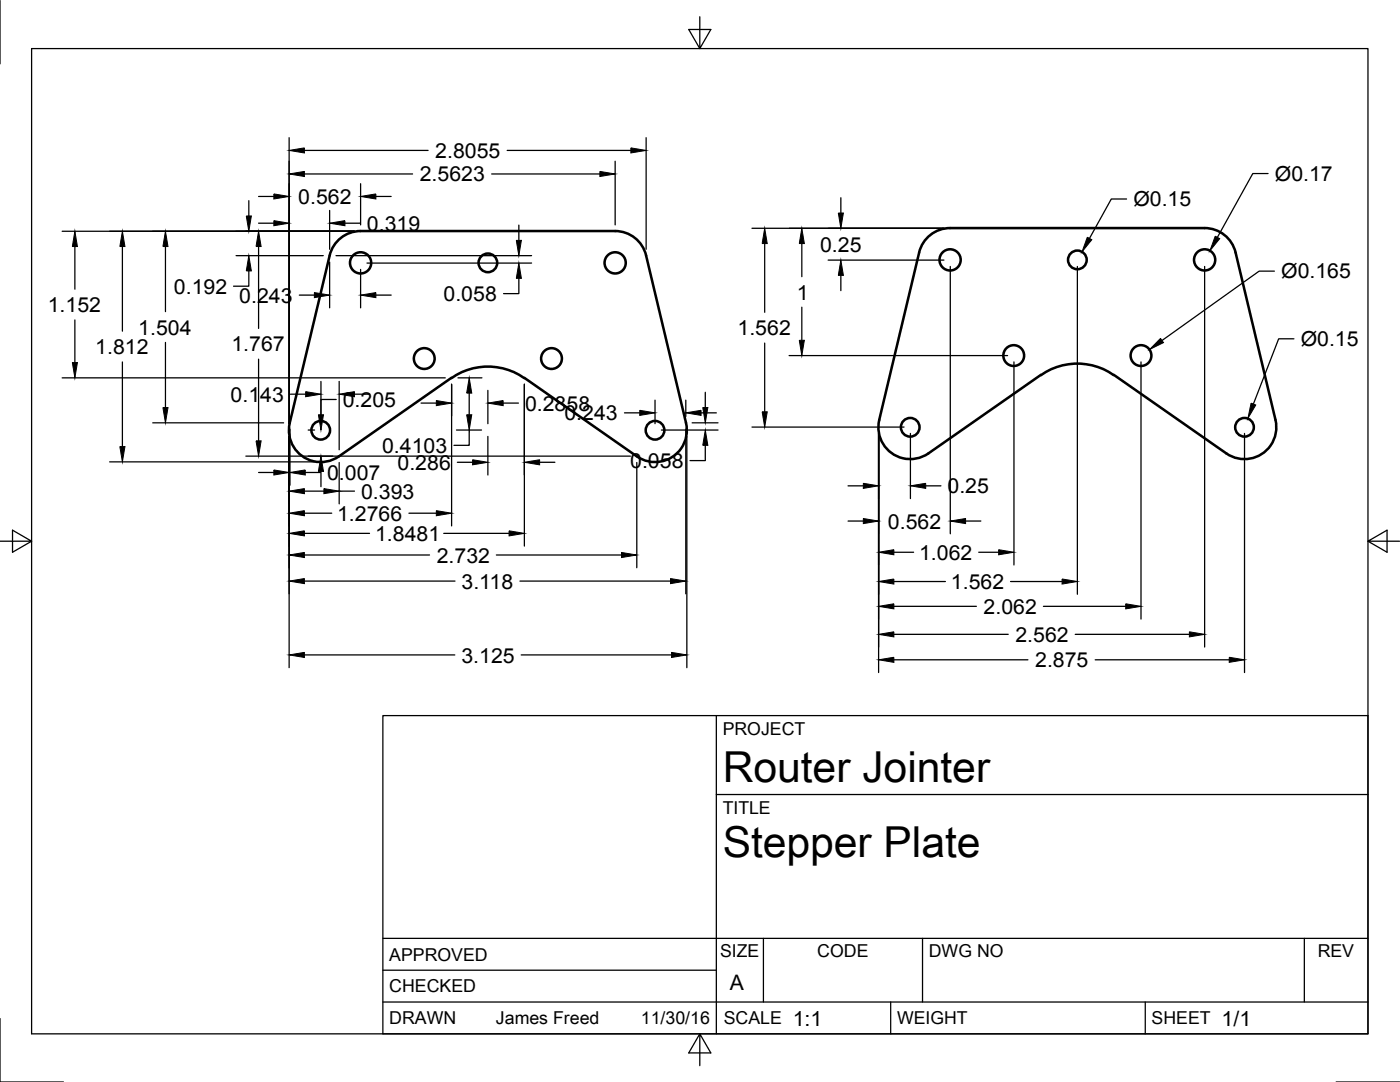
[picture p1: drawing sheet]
<svg xmlns="http://www.w3.org/2000/svg" width="279mm" height="216mm" viewBox="0 0 279 216" stroke-linecap="round" stroke-linejoin="round" font-family="sans-serif">
<g fill="none" stroke="#000" stroke-width=".51">
<path d="M183.4 50.4l-7.9 33.4a6.3 6.3 0 0 0 2.6 6.7 6.3 6.3 0 0 0 7.2 0l22.4-15.7M183.4 50.4a6.3 6.3 0 0 1 6.2-4.9h50.8a6.3 6.3 0 0 1 6.2 4.9M246.6 50.4l7.9 33.4a6.3 6.3 0 0 1-2.6 6.7 6.3 6.3 0 0 1-7.2 0l-22.4-15.7M90.1 75.4l-22.5 15.7a6.4 6.4 0 0 1-7.2 0 6.4 6.4 0 0 1-2.6-6.7l8-33.4a6.3 6.3 0 0 1 6.2-4.9h50.8a6.3 6.3 0 0 1 6.1 4.9l8 33.4a6.3 6.3 0 0 1-2.6 6.7 6.3 6.3 0 0 1-7.2 0l-22.5-15.7M90.1 75.4a12.5 12.5 0 0 1 14.5 0M207.8 74.8a12.5 12.5 0 0 1 14.4 0"/>
<circle cx="72" cy="52.5" r="2.12"/>
<circle cx="97.4" cy="52.5" r="1.86"/>
<circle cx="122.8" cy="52.5" r="2.12"/>
<circle cx="189.6" cy="51.9" r="2.12"/>
<circle cx="215" cy="51.9" r="1.86"/>
<circle cx="240.4" cy="51.9" r="2.12"/>
<circle cx="84.7" cy="71.5" r="2.07"/>
<circle cx="110.1" cy="71.5" r="2.07"/>
<circle cx="202.3" cy="71" r="2.07"/>
<circle cx="227.7" cy="71" r="2.07"/>
<circle cx="64" cy="85.9" r="1.86"/>
<circle cx="130.7" cy="85.9" r="1.86"/>
<circle cx="181.7" cy="85.3" r="1.86"/>
<circle cx="248.4" cy="85.3" r="1.86"/>
</g>
<g fill="none" stroke="#000" stroke-width=".25">
<path d="M0 .1v12.6M6.3 9.7h266.7v196.6h-266.7zM139.7 3.3v6.4l2.2-3.8h-4.4l2.2 3.8M51.6 39.2h3.1M57.7 27.5v57M60.7 34.7h21.6M60.7 30h24.7M72 36.7v8.2M75 39.2h3.1M98.1 34.7h21.6M101.2 30h24.7M122.8 32.2v12.7"/>
<path d="M128.9 27.5v22.2M167.8 39.5v3M224.8 39.7h-3l-4.4 7.9M253.1 34.6h-3.1l-7 12.8M12.4 46.1h58.3M14.9 49.2v8.5M24.4 49.2v16.9M33 49.2v13M47.1 51h17.4M49.7 54.1v3h-3.1M49.7 40v3.1M51.6 44.5h3.1"/>
<path d="M51.6 49.2v16.3M59.7 58.9h3M65.8 42v7.7M65.8 52.3v9.1M67.1 51h39M68.8 44.5h3.1M72 53.8v7.6M73.2 52.5h32.9M75 58.9h3.1M103.5 55.5v3.1h-3M103.5 44.9v3.1M150.1 45.6h38.3"/>
<path d="M152.6 48.6v13.7M160 48.6v6.6M165.3 51.9h23.1M167.8 54.9v3.1M189.7 53.2v53.3M215 53.2v65.4M240.4 53.2v75.9M254.3 54.1h-3l-19.4 13.8M12.4 75.4h76.5M14.9 63.8v8.5M24.4 72.2v16.9M33 68.3v13"/>
<path d="M51.6 71.7v16.3M58 78.7h3M64.1 76.1v8.4M67.1 79.7h-3v3.1M67.7 76.1v13.6M70.7 78.7h3.1M90.1 76.7v28.2M91.4 75.4h4.8M93.6 78.4v4.4M97.4 77.9v6.6M104.6 76.7v32.3M130.7 79.8v4.7"/>
<path d="M136.9 79.8v3.3M140.8 78.3v3M152.6 68.5v13.7M157.5 71h43.6M160 61.3v6.6M202.4 72.2v40.5M227.7 72.2v51.3M258.2 67.6h-3l-5.1 13M21.9 92.2h40.9M30.5 84.4h26.1M49.1 91h76.7M51.6 94.3h3.1"/>
<path d="M57.7 87.1v46.1M57.9 85.6v11.2M60.7 98h3.9M60.9 94.3h3.1M61.5 85.8h1.3M64.1 94.1v3M67.7 92.3v8.2M67.7 98h3M84 80.4h3.1M91.1 85.8h5M91.3 92.2h3M93.6 85.8v3.1h-3"/>
<path d="M97.4 87.1v7.7M100.4 80.4h3.1M107.7 92.2h3M124.6 82.4h3.1M127.1 92.3v21M132 85.8h11.3M136.9 85.6v32.9M137.1 87.1v46.1M138.1 84.4h5.2M139.9 82.4h3.1M140.8 88.9v3h-3.1M150.1 85.2h30.3"/>
<path d="M169.2 96.9h3.1M175.3 86.5v47.7M181.7 86.5v13M184.7 96.9h3.1M248.4 86.5v47.7M0 108h6.3l-3.8-2.2v4.4l3.8-2.2M60.7 102.4h5.5M60.7 106.4h13M60.7 110.7h25M60.7 116h30.1M81.6 102.4h5.5M88.6 106.4h13"/>
<path d="M99.1 110.7h24.9M103.8 116h30M169.2 104h3.1M178.4 110.2h3.9M178.4 116h10.3M192.7 104h3M195.3 110.2h4M201.7 116h10.3M273 108l3.8 2.2v-4.4l-3.8 2.2h6.3M60.7 130.7h30.1M104 130.7h30M178.4 121h16.5"/>
<path d="M178.4 126.6h22.8M178.4 131.7h26.7M208.2 121h16.5M214.6 126.6h22.8M218.6 131.7h26.7M76.4 142.8h196.6v63.5h-196.6zM143 158.5h130M143 142.8v63.5M76.4 199.9h196.6M76.4 193.6h66.6M76.4 187.2h196.6M152.4 187.2v12.7"/>
<path d="M177.8 199.9v6.4M184.1 187.2v12.7M228.6 199.9v6.4M260.3 187.2v12.7M0 203.2v12.7h12.7M139.7 206.3l-2.2 3.8h4.4l-2.2-3.8v6.3M266.7 215.9h12.6"/>
</g>
<g fill="#000" stroke="#000" stroke-width=".2">
<path d="M54.7 38.7l3 .5-3 .5zM57.7 34.7l3-.5v1zM57.7 30l3-.5v1zM72 39.2l3-.5v1zM119.7 34.2l3.1 .5-3.1 .5zM125.9 29.5l3 .5-3 .5zM14.9 46.1l.6 3.1h-1.1zM24.4 46.1l.5 3.1h-1zM33 46.1l.5 3.1h-1zM49.1 43.1h1.1l-.5 3zM49.7 51l.5 3.1h-1.1zM51.6 46.1l.5 3.1h-1z"/>
<path d="M54.7 44l3 .5-3 .5zM62.7 58.4l3.1 .5-3.1 .5zM65.8 44.5l3-.5v1zM72 58.9l3-.5v1zM103 48h1.1l-.6 3zM103.5 52.5l.6 3h-1.1zM152.6 45.6l.5 3h-1zM160 45.6l.5 3h-1zM167.3 42.5h1l-.5 3.1zM167.8 51.9l.5 3h-1zM217 47.3l.9 .5-2 2.4zM242.5 47.1l.9 .5-1.9 2.4z"/>
<path d="M14.4 72.3h1.1l-.6 3.1zM61 78.1l3.1 .6-3.1 .5zM67.7 78.7l3-.6v1.1zM87.1 79.9l3 .5-3 .5zM93.6 75.4l.5 3h-1zM97.4 80.4l3-.5v1zM159.5 67.9h1l-.5 3.1zM231.6 67.5l.6 .9-2.8 1.3zM23.9 89.1h1l-.5 3.1zM32.5 81.3h1l-.5 3.1zM51.1 88h1l-.5 3zM54.7 93.8l3 .5-3 .5z"/>
<path d="M57.7 98l3-.5v1zM57.9 94.3l3-.5v1zM64.1 91l.5 3.1h-1.1zM63.5 82.8h1.1l-.5 3zM64.6 97.5l3.1 .5-3.1 .5zM93.1 82.8h1l-.5 3zM94.3 91.7l3.1 .5-3.1 .6zM104.6 92.2l3.1-.5v1.1zM127.7 81.9l3 .5-3 .5zM136.9 82.4l3-.5v1zM140.3 81.3h1l-.5 3.1zM140.8 85.8l.5 3.1h-1z"/>
<path d="M152.1 82.2h1l-.5 3zM172.3 96.4l3 .5-3 .6zM181.7 96.9l3-.5v1.1zM249.7 80.4l.9 .4-1.6 2.7zM57.7 102.4l3-.5v1zM57.7 106.4l3-.5v1zM57.7 110.7l3-.5v1.1zM57.7 116l3-.6v1.1zM87.1 101.9l3 .5-3 .5zM101.6 105.9l3 .5-3 .5zM124 110.2l3.1 .5-3.1 .6zM133.8 115.4l3.1 .6-3.1 .5z"/>
<path d="M172.3 103.5l3 .5-3 .5zM175.3 110.2l3.1-.5v1zM175.3 116l3.1-.5v1zM189.7 104l3-.5v1zM199.3 109.7l3.1 .5-3.1 .5zM212 115.5l3 .5-3 .5zM57.7 130.7l3-.5v1zM134 130.2l3.1 .5-3.1 .5zM175.3 121l3.1-.5v1zM175.3 126.6l3.1-.5v1zM175.3 131.7l3.1-.6v1.1zM224.7 120.5l3 .5-3 .5z"/>
<path d="M237.4 126.1l3 .5-3 .5zM245.3 131.1l3.1 .6-3.1 .5z"/>
</g>
<g font-size="8.5">
<text x="144.2" y="156">Router Jointer</text>
<text x="144.2" y="171">Stepper Plate</text>
</g>
<g font-size="4.3">
<text x="145.7" y="197.5">A</text>
<text x="158.2" y="204.6">1:1</text>
<text x="243.8" y="204.6">1/1</text>
</g>
<g font-size="4.1">
<text x="86.9" y="31.5">2.8055</text>
<text x="59.5" y="40.7">0.562</text>
<text x="83.8" y="36.2">2.5623</text>
<text x="226.2" y="41.1">Ø0.15</text>
<text x="254.4" y="36">Ø0.17</text>
<text x="73.2" y="46">0.319</text>
<text x="163.7" y="50.2">0.25</text>
<text x="34.7" y="58.6">0.192</text>
<text x="159" y="59.8">1</text>
<text x="255.7" y="55.5">Ø0.165</text>
<text x="9.5" y="62.3">1.152</text>
<text x="47.8" y="60.4">0.243</text>
<text x="88.5" y="60.1">0.058</text>
<text x="19" y="70.7">1.812</text>
<text x="27.6" y="66.8">1.504</text>
<text x="46.2" y="70.1">1.767</text>
<text x="147.2" y="66.9">1.562</text>
<text x="259.6" y="69">Ø0.15</text>
<text x="46" y="80.2">0.143</text>
<text x="68.4" y="81.2">0.205</text>
<text x="104.8" y="82">0.2858</text>
<text x="112.6" y="83.9">0.243</text>
<text x="65.3" y="95.8">0.007</text>
<text x="76.2" y="90.4">0.4103</text>
<text x="79.3" y="93.8">0.286</text>
<text x="125.8" y="93.4">0.058</text>
<text x="72.1" y="99.5">0.393</text>
<text x="189.1" y="98.4">0.25</text>
<text x="67.3" y="103.9">1.2766</text>
<text x="74.8" y="107.9">1.8481</text>
<text x="177.2" y="105.5">0.562</text>
<text x="87.2" y="112.3">2.732</text>
<text x="183.4" y="111.7">1.062</text>
<text x="92.1" y="117.4">3.118</text>
<text x="189.8" y="117.5">1.562</text>
<text x="196.3" y="122.5">2.062</text>
<text x="202.6" y="128.1">2.562</text>
<text x="92.1" y="132.2">3.125</text>
<text x="206.6" y="133.1">2.875</text>
</g>
<g font-size="3.5">
<text x="144.2" y="146.6">PROJECT</text>
<text x="144.2" y="162.3">TITLE</text>
<text x="77.7" y="191.7">APPROVED</text>
<text x="143.7" y="191.1">SIZE</text>
<text x="163.1" y="191.1">CODE</text>
<text x="185.4" y="191.1">DWG NO</text>
<text x="263" y="191.1">REV</text>
<text x="77.7" y="198">CHECKED</text>
<text x="77.7" y="204.4">DRAWN</text>
<text x="99" y="204.4">James Freed</text>
<text x="127.9" y="204.4">11/30/16</text>
<text x="144.4" y="204.4">SCALE</text>
<text x="179" y="204.4">WEIGHT</text>
<text x="229.8" y="204.4">SHEET</text>
</g>
</svg>
